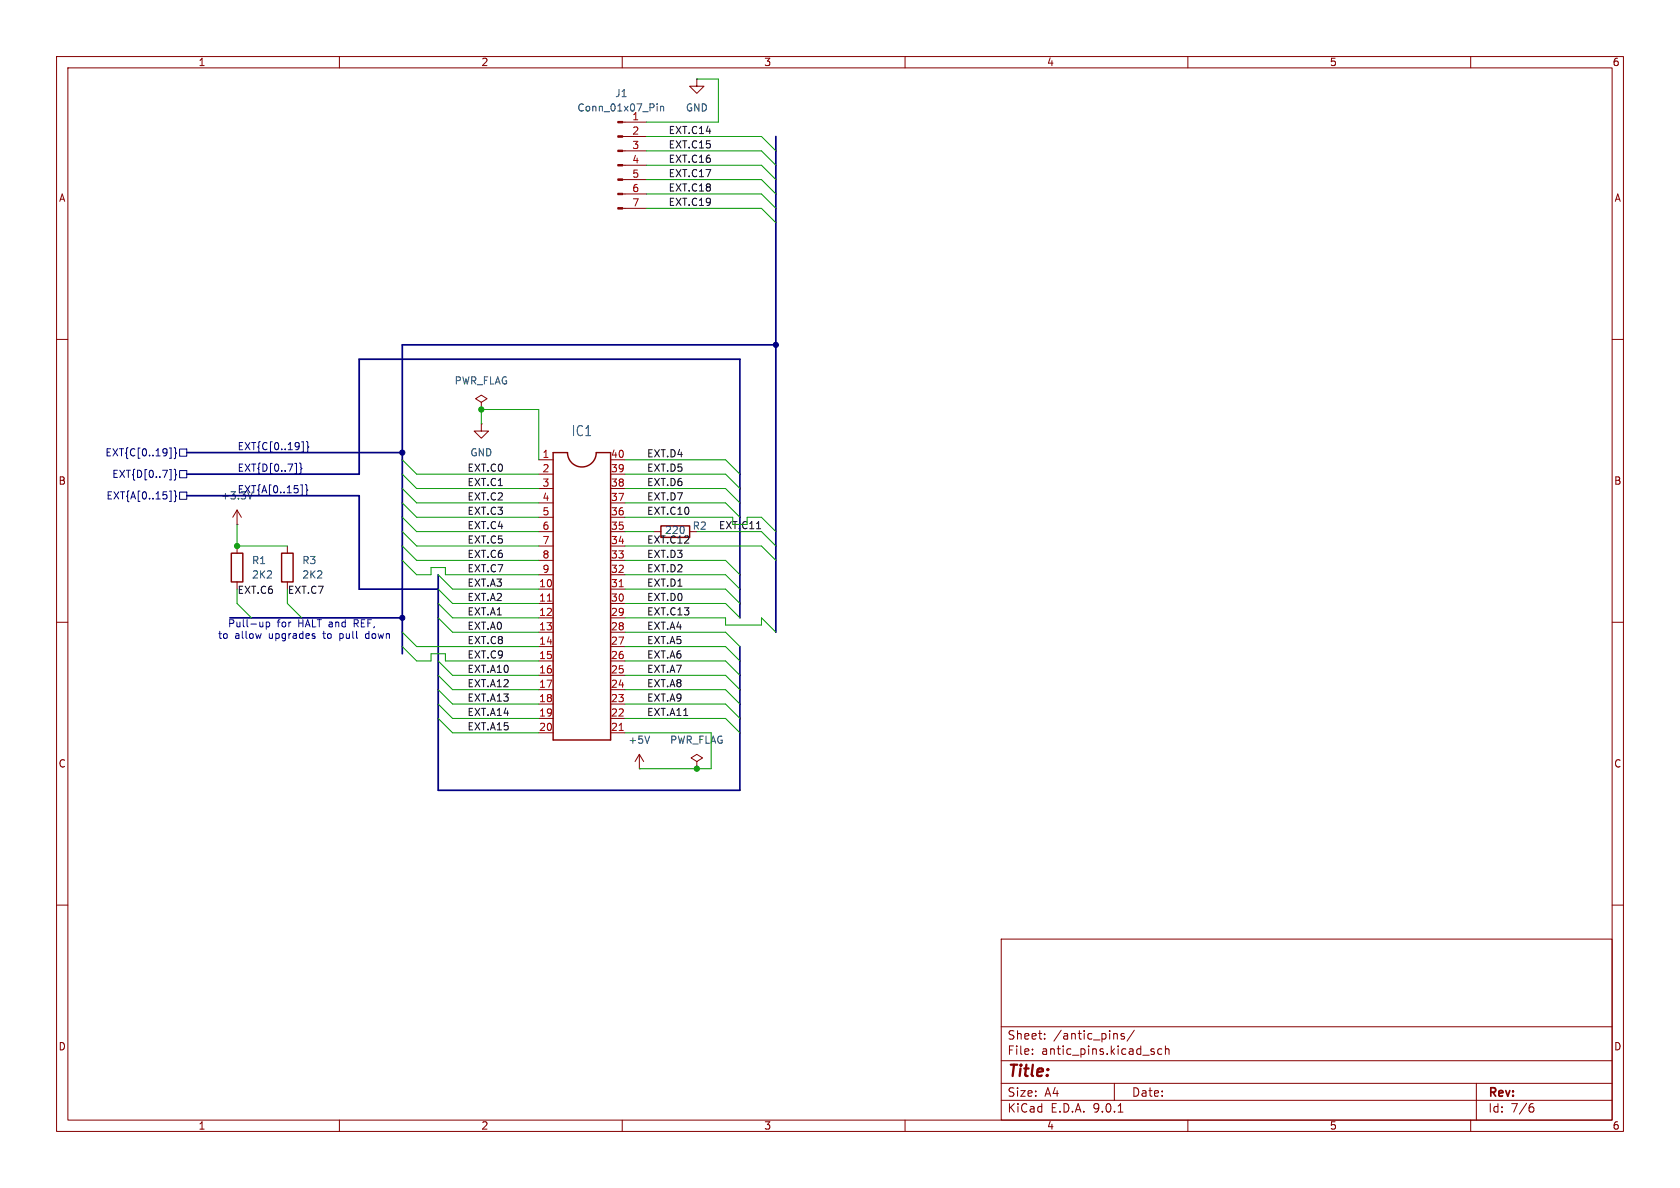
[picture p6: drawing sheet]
<svg xmlns="http://www.w3.org/2000/svg" width="297mm" height="210mm" viewBox="0 0 297 210" stroke-linecap="round" stroke-linejoin="round" font-family="sans-serif">
<g fill="none" stroke="#840000" stroke-width=".18">
<path d="M10 10h277v190h-277zM12 12h273v186h-273zM60 10v2M110 10v2M123.2 14v1.2h1.3l-1.3 1.3-1.3-1.3h1.3M123.2 14h.1M160 10v2M210 10v2M260 10v2M110.1 21.6h4.2M110.1 24.1h4.2M110.1 26.7h4.2"/>
<path d="M110.1 29.2h4.2M110.1 31.8h4.2M110.1 34.3h4.2M110.1 36.8h4.2M10 60h2M85.1 74.9v1.3h1.3l-1.3 1.3-1.3-1.3h1.3M85.1 74.9h.1M85.1 71.1l1-.6-1-.6-1 .6 1 .6v1.3M85.1 72.4h.1M285 60h2M41.9 92.7h.1M41.9 90.2v2.5"/>
<path d="M41.9 96.5v1.3M41.9 90.2l-.8 1.2M41.9 90.2l.8 1.2M50.8 96.5v1.3M95.2 94h2.6M95.2 81.3h2.6M95.2 83.8h2.6M95.2 86.4h2.6M95.2 88.9h2.6M95.2 91.4h2.6M95.2 96.5h2.6M95.2 99.1h2.6"/>
<path d="M107.9 94h2.6M107.9 81.3h2.6M107.9 83.8h2.6M107.9 86.4h2.6M107.9 88.9h2.6M107.9 91.4h2.6M107.9 96.5h2.6M107.9 99.1h2.6M115.6 94h1.2M10 110h2M41.9 102.9v1.2M50.8 102.9v1.2"/>
<path d="M95.2 101.6h2.6M95.2 104.1h2.6M95.2 106.7h2.6M95.2 109.2h2.6M95.2 111.8h2.6M95.2 114.3h2.6M95.2 116.8h2.6M95.2 119.4h2.6M107.9 101.6h2.6M107.9 104.1h2.6M107.9 106.7h2.6M107.9 109.2h2.6"/>
<path d="M107.9 111.8h2.6M107.9 114.3h2.6M107.9 116.8h2.6M107.9 119.4h2.6M285 110h2M95.2 121.9h2.6M95.2 124.5h2.6M95.2 127h2.6M95.2 129.5h2.6M107.9 121.9h2.6M107.9 124.5h2.6M107.9 127h2.6"/>
<path d="M107.9 129.5h2.6M113 135.9h.1M113 133.4l-.7 1.2M113 133.4l.8 1.2M113 133.4v2.5M123.2 134.6l1-.6-1-.6-1 .6 1 .6v1.3M123.2 135.9h.1M10 160h2M177 166h108v32h-108zM285 160h2M60 198v2M110 198v2"/>
<path d="M160 198v2M177 194.5h108M177 191.5h108M177 187.5h108M177 181.5h108M182.5 186.3v.1M182.5 185.5v.1M184.7 183.6v.1M184.7 182.8v.1M197 191.5v3M197.7 196.6h.8M198.7 182.8l-.3-.1-.2 .2v.2l.5 .2v.3h-.5"/>
<path d="M200.5 182.1l-1.3 2M203.9 185.9l.2 .2-.2 .3M203.9 185.4l.1 .1M205.4 185.5l-.4-.1-.3 .3v.4l.1 .2h.6M206 185.5l.2-.1 .4 .1 .1 .9M206 184.9v1.5M210 198v2M260 198v2M261 191.5v6.5M270.6 195.7h.4l.2 .3-.1 .5-.5 .1M271 195.1l-.4 .1"/>
</g>
<path d="M40.9 97.8h2v5.1h-2zM49.8 97.8h2v5.1h-2zM97.8 80h2.5a2.54 2.54 0 0 0 2.6 2.6 2.54 2.54 0 0 0 2.5-2.6h2.5v50.8h-10.1zM116.8 93h5.1v2h-5.1z" fill="none" stroke="#840000" stroke-width=".25"/>
<path d="M116.2 18.4v.1M116.2 18.8v.8M116.8 18.8v.8M116.8 18.9l.2-.1h.3v.8M114.8 130.1l-.4 1.3" fill="none" stroke="#006464" stroke-width=".18"/>
<path d="M96.8 106.3h.7M109.5 103.7h.7M109.5 129.1h.7" fill="none" stroke="#a90000" stroke-width=".18"/>
<g fill="#840000" stroke="#840000" stroke-width=".18">
<path d="M109.2 21.5h.9v.2h-.9z"/>
<path d="M109.2 24h.9v.3h-.9z"/>
<path d="M109.2 26.5h.9v.3h-.9z"/>
<path d="M109.2 29.1h.9v.2h-.9z"/>
<path d="M109.2 31.6h.9v.3h-.9z"/>
<path d="M109.2 34.2h.9v.2h-.9z"/>
<path d="M109.2 36.7h.9v.3h-.9z"/>
</g>
<g fill="none" stroke="#000084" stroke-width=".18">
<path d="M29.9 79.2h.3v1.8h-.3M30.8 79.1l.2 .2v.6l.2 .2-.2 .2v.6l-.2 .2M31.7 79.4h1.3v1.2h-1.3zM53.3 78.1h.3v1.8h-.3M54.2 78l.2 .2v.6l.2 .2-.2 .2v.6l-.2 .2M29.9 83h.3v1.8h-.3M29.9 86.8h.3v1.8h-.3M30.8 82.9l.2 .2v.6l.2 .2-.2 .2v.6l-.2 .2M30.8 86.8l.2 .1v.6l.2 .2-.2 .2v.6l-.2 .2M31.7 87h1.3v1.3h-1.3zM31.7 83.2h1.3v1.3h-1.3zM52.1 81.9h.3v1.8h-.3"/>
<path d="M53 81.9l.2 .1v.6l.2 .2-.2 .2v.6l-.2 .2M53.1 85.7h.3v1.8h-.3M54 85.7l.2 .1v.7l.2 .1-.2 .2v.6l-.2 .2"/>
</g>
<path d="M133.8 93.5h.7" fill="none" stroke="#0f0f0f" stroke-width=".18"/>
<path d="M137.2 24.1v87.7M137.2 61h-66.1v54.6M33 83.8h30.5v-20.3h67.3v45.7M33 87.6h30.5v16.5h14M33 80h38.1M40.6 109.2h30.5M77.5 101.6v38.1h53.3v-25.4" fill="none" stroke="#000084" stroke-width=".3"/>
<g fill="none" stroke="#009600" stroke-width=".18">
<path d="M123.2 14h3.8v7.6h-12.7M114.3 34.3h20.3l2.6 2.5M114.3 31.8h20.3l2.6 2.5M114.3 24.1h20.3l2.6 2.6M114.3 26.7h20.3l2.6 2.5M114.3 29.2h20.3l2.6 2.6M114.3 36.8h20.3l2.6 2.6M85.1 74.9v-2.5h10.1v8.9M41.9 92.7v3.8h8.9M71.1 99.1l2.6 2.5h2.5v-1.3h2.5v1.3h16.5M71.1 83.8l2.6 2.6h21.5M71.1 91.4l2.6 2.6h21.5"/>
<path d="M71.1 88.9l2.6 2.5h21.5M71.1 94l2.6 2.5h21.5M71.1 86.4l2.6 2.5h21.5M71.1 81.3l2.6 2.5h21.5M71.1 96.5l2.6 2.6h21.5M110.5 86.4h17.8l2.5 2.5M110.5 94h5.1M110.5 91.4h19v1.3M110.5 96.5h24.1l2.6 2.6M110.5 88.9h17.8l2.5 2.5M110.5 83.8h17.8l2.5 2.6M110.5 99.1h17.8l2.5 2.5"/>
<path d="M110.5 81.3h17.8l2.5 2.5M123.2 94h11.4l2.6 2.5M132.1 92.7v-1.3h2.5l2.6 2.6M41.9 104.1v2.6l2.5 2.5M50.8 104.1v2.6l2.5 2.5M71.1 114.3l2.6 2.5h2.5v-1.2h2.5v1.2h16.5M71.1 111.8l2.6 2.5h21.5M77.5 119.4l2.5 2.5h15.2M77.5 116.8l2.5 2.6h15.2M77.5 101.6l2.5 2.5h15.2M77.5 106.7l2.5 2.5h15.2M77.5 104.1l2.5 2.6h15.2"/>
<path d="M77.5 109.2l2.5 2.6h15.2M110.5 109.2h17.8v1.3h6.3v-1.3l2.6 2.6M110.5 101.6h17.8l2.5 2.5M110.5 119.4h17.8l2.5 2.5M110.5 104.1h17.8l2.5 2.6M110.5 116.8h17.8l2.5 2.6M110.5 114.3h17.8l2.5 2.5M110.5 106.7h17.8l2.5 2.5M110.5 111.8h17.8l2.5 2.5M77.5 124.5l2.5 2.5h15.2M77.5 127l2.5 2.5h15.2M77.5 121.9l2.5 2.6h15.2"/>
<path d="M110.5 129.5h15.2v6.4h-12.7M110.5 127h17.8l2.5 2.5M110.5 121.9h17.8l2.5 2.6M110.5 124.5h17.8l2.5 2.5"/>
</g>
<path d="M46.2 112l-.3 .9M46.5 110v.8M46.5 110.7l-.4 .1M47.1 110h.3l.3 .2-.1 .6h-.5M47.1 110v1.2M55.5 112.4l.2 .2-.2 .3M55.5 112l.2 .1M64.7 112.1l-.1 .2 .1 .5" fill="none" stroke="#0000c2" stroke-width=".18"/>
<g fill="#000084" stroke="#000084" stroke-width=".18">
<circle cx="71.1" cy="109.2" r=".46"/>
<circle cx="137.2" cy="61" r=".46"/>
<circle cx="71.1" cy="80" r=".46"/>
</g>
<g fill="#009600" stroke="#009600" stroke-width=".18">
<circle cx="123.2" cy="135.9" r=".46"/>
<circle cx="85.1" cy="72.4" r=".46"/>
<circle cx="41.9" cy="96.5" r=".46"/>
</g>
<text font-size="2.8" fill="#840000" x="178" y="190.9">Title:</text>
<text font-size="2.5" fill="#006464" x="101" y="77.3">IC1</text>
<g font-size="2.1" fill="#840000">
<text x="178" y="184">Sheet:</text>
<text x="186.2" y="184">/antic_pins/</text>
<text x="178" y="186.7">File:</text>
<text x="184.1" y="186.7">antic_pins.kicad_sch</text>
<text x="178" y="196.9">KiCad</text>
<text x="178" y="194.1">Size:</text>
<text x="184.7" y="194.1">A4</text>
<text x="185.7" y="196.9">E.D.A.</text>
<text x="193.3" y="196.9">9.0.1</text>
<text x="200" y="194.1">Date:</text>
<text x="263" y="194.3">Rev:</text>
<text x="263" y="196.9">Id:</text>
<text x="267.1" y="196.9">7/6</text>
</g>
<g font-size="1.8" fill="#840000">
<text x="35" y="11.9">1</text>
<text x="85" y="11.9">2</text>
<text x="135" y="11.9">3</text>
<text x="185" y="11.9">4</text>
<text x="235" y="11.9">5</text>
<text x="285" y="11.9">6</text>
<text x="10.3" y="35.9">A</text>
<text x="285.3" y="35.9">A</text>
<text x="10.3" y="85.9">B</text>
<text x="285.3" y="85.9">B</text>
<text x="10.3" y="135.9">C</text>
<text x="285.3" y="135.9">C</text>
<text x="10.3" y="185.9">D</text>
<text x="285.3" y="185.9">D</text>
<text x="35" y="199.9">1</text>
<text x="85" y="199.9">2</text>
<text x="135" y="199.9">3</text>
<text x="185" y="199.9">4</text>
<text x="235" y="199.9">5</text>
<text x="285" y="199.9">6</text>
</g>
<g font-size="1.8" fill="#006464">
<text x="108.7" y="17.4">J1</text>
<text x="102" y="19.9">Conn_01x07_Pin</text>
<text x="111.7" y="21.3">1</text>
<text x="121.2" y="19.9">GND</text>
<text x="80.3" y="68.2">PWR_FLAG</text>
<text x="83.1" y="80.9">GND</text>
<text x="122.4" y="93.8">R2</text>
<text x="44.5" y="99.9">R1</text>
<text x="53.3" y="99.9">R3</text>
<text x="44.5" y="102.5">2K2</text>
<text x="53.3" y="102.5">2K2</text>
<text x="111" y="131.7">+5V</text>
<text x="118.4" y="131.7">PWR_FLAG</text>
</g>
<g font-size="1.8" fill="#a90000">
<text x="111.7" y="23.9">2</text>
<text x="111.7" y="26.4">3</text>
<text x="111.7" y="29">4</text>
<text x="111.7" y="31.5">5</text>
<text x="111.7" y="34">6</text>
<text x="111.7" y="36.6">7</text>
<text x="95.8" y="81">1</text>
<text x="95.8" y="83.6">2</text>
<text x="107.9" y="81">40</text>
<text x="107.9" y="83.6">39</text>
<text x="95.8" y="86.1">3</text>
<text x="95.8" y="88.6">4</text>
<text x="107.9" y="86.1">38</text>
<text x="107.9" y="88.6">37</text>
<text x="95.8" y="91.2">5</text>
<text x="95.8" y="93.7">6</text>
<text x="107.9" y="91.2">36</text>
<text x="107.9" y="93.7">35</text>
<text x="95.8" y="96.3">7</text>
<text x="95.8" y="98.8">8</text>
<text x="95.8" y="101.3">9</text>
<text x="107.9" y="96.3">34</text>
<text x="107.9" y="98.8">33</text>
<text x="107.9" y="101.3">32</text>
<text x="95.2" y="103.9">10</text>
<text x="95.2" y="106.4">11</text>
<text x="107.9" y="103.9">31</text>
<text x="107.9" y="106.4">30</text>
<text x="95.2" y="109">12</text>
<text x="95.2" y="111.5">13</text>
<text x="107.9" y="109">29</text>
<text x="107.9" y="111.5">28</text>
<text x="95.2" y="114">14</text>
<text x="95.2" y="116.6">15</text>
<text x="95.2" y="119.1">16</text>
<text x="107.9" y="114">27</text>
<text x="107.9" y="116.6">26</text>
<text x="107.9" y="119.1">25</text>
<text x="95.2" y="121.7">17</text>
<text x="95.2" y="124.2">18</text>
<text x="107.9" y="121.7">24</text>
<text x="107.9" y="124.2">23</text>
<text x="95.2" y="126.7">19</text>
<text x="95.2" y="129.3">20</text>
<text x="107.9" y="126.7">22</text>
<text x="107.9" y="129.3">21</text>
</g>
<g font-size="1.8" fill="#0f0f0f">
<text x="118.1" y="23.8">EXT.C14</text>
<text x="118.1" y="28.9">EXT.C16</text>
<text x="118.1" y="26.3">EXT.C15</text>
<text x="118.1" y="31.4">EXT.C17</text>
<text x="118.1" y="33.9">EXT.C18</text>
<text x="118.1" y="36.5">EXT.C19</text>
<text x="82.5" y="83.5">EXT.C0</text>
<text x="114.3" y="83.5">EXT.D5</text>
<text x="114.3" y="80.9">EXT.D4</text>
<text x="82.5" y="86">EXT.C1</text>
<text x="82.5" y="88.6">EXT.C2</text>
<text x="114.3" y="88.6">EXT.D7</text>
<text x="114.3" y="86">EXT.D6</text>
<text x="82.5" y="91.1">EXT.C3</text>
<text x="82.5" y="93.6">EXT.C4</text>
<text x="114.3" y="91.1">EXT.C10</text>
<text x="117.5" y="94.6">220</text>
<text x="82.5" y="96.2">EXT.C5</text>
<text x="82.5" y="98.7">EXT.C6</text>
<text x="82.5" y="101.3">EXT.C7</text>
<text x="114.3" y="96.2">EXT.C12</text>
<text x="114.3" y="101.3">EXT.D2</text>
<text x="114.3" y="98.7">EXT.D3</text>
<text x="41.9" y="105.1">EXT.C6</text>
<text x="50.8" y="105.1">EXT.C7</text>
<text x="82.5" y="103.8">EXT.A3</text>
<text x="82.5" y="106.3">EXT.A2</text>
<text x="114.3" y="103.8">EXT.D1</text>
<text x="114.3" y="106.3">EXT.D0</text>
<text x="82.5" y="111.4">EXT.A0</text>
<text x="82.5" y="114">EXT.C8</text>
<text x="82.5" y="108.9">EXT.A1</text>
<text x="114.3" y="111.4">EXT.A4</text>
<text x="114.3" y="108.9">EXT.C13</text>
<text x="114.3" y="114">EXT.A5</text>
<text x="82.5" y="116.5">EXT.C9</text>
<text x="82.5" y="119">EXT.A10</text>
<text x="114.3" y="119">EXT.A7</text>
<text x="114.3" y="116.5">EXT.A6</text>
<text x="82.5" y="121.6">EXT.A12</text>
<text x="82.5" y="124.1">EXT.A13</text>
<text x="114.3" y="121.6">EXT.A8</text>
<text x="114.3" y="124.1">EXT.A9</text>
<text x="82.5" y="126.7">EXT.A14</text>
<text x="82.5" y="129.2">EXT.A15</text>
<text x="114.3" y="126.7">EXT.A11</text>
</g>
<g font-size="1.8" fill="#000084">
<text x="18.5" y="80.9">EXT{C[0..19]}</text>
<text x="41.9" y="79.7">EXT{C[0..19]}</text>
<text x="41.9" y="83.5">EXT{D[0..7]}</text>
<text x="18.7" y="88.5">EXT{A[0..15]}</text>
<text x="19.7" y="84.7">EXT{D[0..7]}</text>
<text x="39" y="88.5">+3.3V</text>
<text x="41.9" y="87.3">EXT{A[0..15]}</text>
</g>
<text font-size="1.8" fill="#009600" x="127" y="93.6">EXT.C11</text>
<g font-size="1.8" fill="#0000c2">
<text x="38.4" y="113.1">to</text>
<text x="40.2" y="111.1">Pull-up</text>
<text x="41.5" y="113.1">allow</text>
<text x="47.6" y="113.1">upgrades</text>
<text x="49" y="111.1">for</text>
<text x="52.8" y="111.1">HALT and</text>
<text x="57.4" y="113.1">to</text>
<text x="60.5" y="113.1">pull</text>
<text x="63" y="111.1">REF,</text>
<text x="65.3" y="113.1">down</text>
</g>
</svg>
